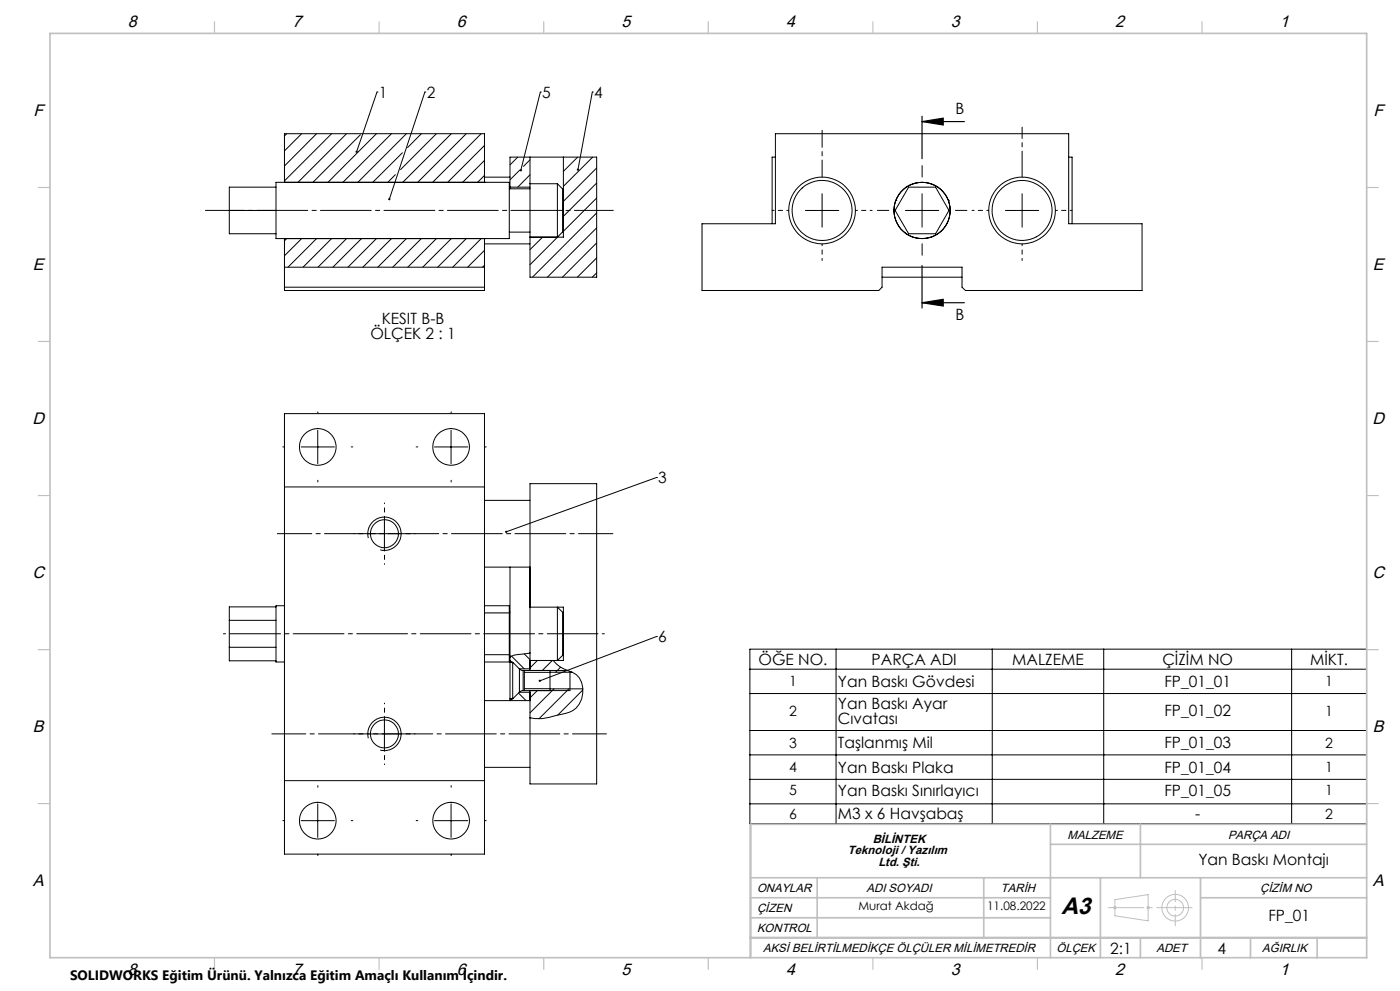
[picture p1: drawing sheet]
<svg xmlns="http://www.w3.org/2000/svg" width="420mm" height="297mm" viewBox="0 0 420 297" stroke-linecap="round" stroke-linejoin="round" font-family="sans-serif">
<g fill="none" stroke="#000" stroke-width=".3">
<path d="M113.1 27.6l-6.1 17.9M113.1 27.6h.1M127.5 27.6l-10.7 32.1M127.5 27.6h.1M162.1 27.6l-5.9 23.4M162.1 27.6h.1M177.7 27.6l-4.3 23.2M177.7 27.6h.1M82.8 54.6h70v16.9h-70zM82.8 56.1h-14v14h14M85.3 54.6h.1M85.3 54.6v-14.5h60v14.5"/>
<path d="M86 40.1l-.7 .6M90.5 40.1l-5.2 5.1M95 40.1l-9.7 9.6M99.5 40.1l-14.2 14.1M104 40.1l-14.6 14.5M107.4 45.6l-9 9M108.1 40.4l-14.2 14.2M112.9 40.1l-5.4 5.4M117.4 40.1l-14.5 14.5M118.6 52.3l-2.3 2.3M120.7 45.8l-8.9 8.8M121.9 40.1l-14.5 14.5"/>
<path d="M126.4 40.1l-4.1 4.1M130.9 40.1l-10.7 10.7M135.4 40.1l-14.6 14.5M139.9 40.1l-14.6 14.5M144.4 40.1l-14.6 14.5M145.3 54.6h.1M145.3 48.1l-6.5 6.5M145.3 43.6l-11 11M145.3 52.6l-2 2M145.3 53.1h7.7M152.8 56.6h6.2M153 56.1v.5"/>
<path d="M153 56.1v-9h26v36h-20v-12M153 56.1h6M155.3 47.1l-2.3 2.3M155.9 51l-2.9 2.9M159 55.1v16M159 47.9l-1.9 1.9M159 52.4l-3.7 3.7M159 55.1h8.2M159 47.1v8M167.2 55.1v16M167.2 55.1l1.6 1.6v12.8l-9.8 9.8M169 47.1v24h-10"/>
<path d="M173.3 47.1l-4.3 4.3M177.8 47.1l-8.8 8.7M179 59.3l-10 10M179 54.9l-10 9.9M179 50.3l-10 10.1M232.6 47.1h-1v20M232.6 40.1h88v27h22v20h-53l-1-1v-6h-24v6l-1 1h-53v-20h22zM246.6 58.1v10M272.6 56.1h8.1l4 7-4 7h-8.1l-4.1-7zM276.6 58.1v10M306.6 58.1v10M320.6 47.1h1v20"/>
<path d="M68.8 63.1h14M85.3 71.5h.1M85.3 71.5v15.6h60v-15.6M86 71.5l-.7 .7M90.5 71.5l-5.2 5.2M95 71.5l-8.6 8.6M99.5 71.5l-8.6 8.6M104 71.5l-8.6 8.6M108.4 71.5l-8.5 8.6M112.9 71.5l-8.5 8.6M117.4 71.5l-8.5 8.6M121.9 71.5l-8.6 8.6"/>
<path d="M126.4 71.5l-8.6 8.6M130.9 71.5l-8.6 8.6M135.4 71.5l-8.6 8.6M139.9 71.5l-8.6 8.6M144.4 71.5l-8.6 8.6M145.3 71.5h.1M145.3 75l-5 5.1M145.3 79.5l-.5 .6M145.3 73.1h13.7M152.8 69.6h6.2M162.8 71.1l-3.8 3.7M168.8 63.1h.2"/>
<path d="M179 77.3l-5.8 5.8M179 72.8l-10.3 10.3M179 68.3l-14.8 14.8M179 63.8l-19.3 19.3M241.6 63.1h10M268.6 60.4h.1M268.7 60.1h.1M271.6 63.1h10M284.5 60.1h.1M284.6 60.4h.1M301.6 63.1h10M85.3 80.1h60"/>
<path d="M85.3 86.1h60M179 81.8l-1.3 1.3M264.6 83.1h24M85.3 124h60v132h-60zM90.3 133.9h10M95.3 129v10M130.3 133.9h10M135.3 129v10M85.3 145.9h60M110.3 159.9h10M115.3 155v10M145.3 150h13.7"/>
<path d="M196.9 143.1l-45 16.3M196.9 143.1h.1M110.5 161.3a5 5 0 0 1 4.4-6.3 5 5 0 0 1 5.4 5.4 5 5 0 0 1-6.2 4.4M145.3 170h13.7M153 170v27.9M68.8 185.9h14M68.8 194h14M82.8 181.9h-14v16.1h14M85.3 181.5h-2.5v16.9h2.5M145.3 181.5h7.5v16.9h-7.5M145.3 196.2h7.5M145.3 183.7h7.5"/>
<path d="M152.8 183.4h.2M152.8 196.5h.2M153 197.9v.6M153 198.5v10.9M153 198.5h.8M153 197.9l.5 .6M153.5 196.6l3.8 3.8M153.8 198.5v10.9M153.8 198.5l2 2M157.3 196l1.7 1.7M159 195.7l-2.6 .4a5.3 5.3 0 0 0-3.4 .9M159 182h10v15.9h-10"/>
<path d="M161.2 197.9l-2.2 2.3M165.7 197.9l-3 3M165.9 197.9a10.3 10.3 0 0 0 5.8 3.6 6.3 6.3 0 0 1 2.8 7.9 6.8 6.8 0 0 1-6.3 4.7 25.2 25.2 0 0 1-7.7 1.3l-1.5-.3M167.2 182l1.6 1.5v12.9l-1.6 1.5zM168.2 200l-1.5 1.5M196.9 190.8l-34.9 13.2M196.9 190.8h.1M225 194.6h185v52.3h-185zM250.8 194.6v52.3M297.7 194.6v52.3M331.1 194.6v52.3M387.5 194.6v52.3"/>
<path d="M110.3 220h10M115.3 214.9v10.1M145.3 210h13.7M153 209.4v.6l.5-.6M153 209.4h.8M153.1 209.8l.2 .2M155.5 207.7l2.3 2.3M155.8 207.5h3.2M155.8 200.4h3.2M155.8 200.5l1.2 .4M155.8 200.5v6.9M155.8 207.4l-2 2"/>
<path d="M157 207l-1.2 .4M157 200.9v6.1M157 200.9h13.4M157.3 206.4h7.7M157.3 201.5h7.7M157.3 200.9v6.1M159 200.9v-55.9h20v89.9h-20v-27.9M161.2 207l-2.2 2.2M165 200.9v6.1M165 206.4h9.9M165 201.5h6.7M166.2 206.4l-7.2 7.2"/>
<path d="M170.7 206.4l-9 9M171 201.2v5.8h-14M171.3 201.3l-.1 .2M174.9 206.8l-7.6 7.5M225 200.6h185M225 207.9h185M225 218.9h185M85.3 234h60M110.5 221.3a5 5 0 0 1 4.4-6.3 5 5 0 0 1 5.4 5.4 5 5 0 0 1-6.2 4.4M145.3 230h13.7M225 226.2h185M225 233.6h185"/>
<path d="M90.3 246h10M95.3 240.9v10.1M130.3 246h10M135.3 240.9v10.1M225 240.9h185"/>
<circle cx="246.6" cy="63.1" r="10"/>
<circle cx="246.6" cy="63.1" r="9"/>
<circle cx="276.6" cy="63.1" r="8.4"/>
<circle cx="306.6" cy="63.1" r="9"/>
<circle cx="306.6" cy="63.1" r="10"/>
<circle cx="95.3" cy="133.9" r="5.5"/>
<circle cx="135.3" cy="133.9" r="5.5"/>
<circle cx="115.3" cy="160" r="4.2"/>
<circle cx="115.3" cy="220" r="4.2"/>
<circle cx="95.3" cy="246" r="5.5"/>
<circle cx="135.3" cy="246" r="5.5"/>
</g>
<path d="M276.6 36.4l6.4-1v2.1zM276.6 36.4h12.7M276.6 34.9v12.7M276.6 79.6v12.7M276.6 90.7l6.4-1v2zM276.6 90.7h12.7" fill="none" stroke="#000" stroke-width=".35"/>
<g fill="none" stroke="#c0c0c0" stroke-width=".3">
<path d="M333.9 272h1.1M334.1 271.7l.7 .7M334.5 269.6l10-1.5v7.9l-10-1.5zM334.8 271.7l-.7 .7M344 272h.9M344.1 271.7l.7 .7M344.8 271.7l-.7 .7"/>
<circle cx="352.6" cy="272.1" r="4"/>
<circle cx="352.6" cy="272" r="2.5"/>
</g>
<path d="M110.3 159.9h-4.1M115.3 154.9v-4.2M120.3 159.9h4.3M115.3 164.9v4.2M110.3 219.9h-4.1M115.3 214.9v-4.2M120.3 219.9h4.3M115.3 224.9v4.2" fill="none" stroke="#000" stroke-width=".3" stroke-dasharray="15.2 1.3 1.3 1.3" stroke-dashoffset="15"/>
<g fill="none" stroke="#000" stroke-width=".3" stroke-dasharray="15.2 1.3 1.3 1.3">
<path d="M276.6 53.1v-3.5M266.6 63.1h-3.4M276.6 73.1v3.4M286.6 63.1h3.5M85.3 133.9h-.5M95.3 123.9v-.5M105.3 133.9h.5M125.3 133.9h-.5M135.3 123.9v-.5M145.3 133.9h.5M95.3 143.9v.5M135.3 143.9v.5"/>
<path d="M95.3 235.9v-.5M135.3 235.9v-.5M85.3 245.9h-.5M95.3 255.9v.5M105.3 245.9h.5M125.3 245.9h-.5M135.3 255.9v.5M145.3 245.9h.5"/>
</g>
<path d="M246.6 53.1v-14" fill="none" stroke="#000" stroke-width=".3" stroke-dasharray="15.2 1.3 1.3 1.3" stroke-dashoffset="10.1"/>
<path d="M236.6 63.1h-5M246.6 73.1v5M256.6 63.1h5M296.6 63.1h-5M306.6 73.1v5M316.6 63.1h5" fill="none" stroke="#000" stroke-width=".3" stroke-dasharray="15.2 1.3 1.3 1.3" stroke-dashoffset="14.6"/>
<path d="M306.6 53.1v-15" fill="none" stroke="#000" stroke-width=".3" stroke-dasharray="15.2 1.3 1.3 1.3" stroke-dashoffset="7.5"/>
<path d="M184 63.1h-122.4" fill="none" stroke="#000" stroke-width=".3" stroke-dasharray="15.2 1.3 1.3 1.3" stroke-dashoffset="3.6"/>
<path d="M67 189.9h114.3" fill="none" stroke="#000" stroke-width=".3" stroke-dasharray="15.2 1.3 1.3 1.3" stroke-dashoffset="-1.9"/>
<path d="M83.2 159.9h100.7" fill="none" stroke="#000" stroke-width=".3" stroke-dasharray="15.2 1.3 1.3 1.3" stroke-dashoffset="4.9"/>
<path d="M81.6 219.9h100.3" fill="none" stroke="#000" stroke-width=".3" stroke-dasharray="15.2 1.3 1.3 1.3" stroke-dashoffset="5.1"/>
<path d="M332.5 272h25.1" fill="none" stroke="#c0c0c0" stroke-width=".3" stroke-dasharray="15.2 1.3 1.3 1.3" stroke-dashoffset="4.6"/>
<path d="M352.6 266.9v10.6" fill="none" stroke="#c0c0c0" stroke-width=".3" stroke-dasharray="15.2 1.3 1.3 1.3" stroke-dashoffset="11.9"/>
<g fill="none" stroke="#c0c0c0" stroke-width=".35">
<path d="M64.3 6.5v3.5M113.7 6.5v3.5M163.1 6.5v3.5M212.5 6.5v3.5M261.9 6.5v3.5M311.2 6.5v3.5M360.6 6.5v3.5M11.5 56.2h3.5M410 56.2h3.5M11.5 102.3h3.5M410 102.3h3.5M11.5 148.5h3.5"/>
<path d="M410 148.5h3.5M11.5 194.7h3.5M410 194.7h3.5M11.5 240.8h3.5M410 240.8h3.5M64.3 287v3.5M113.7 287v3.5M163.1 287v3.5M212.5 287v3.5M261.9 287v3.5M311.2 287v3.5M360.6 287v3.5"/>
</g>
<g fill="none" stroke="#c0c0c0" stroke-width=".5">
<path d="M15 10h395v277h-395zM225.1 247h184.9M315.1 247v40M315.1 253h94.9M342.1 247v16.1M225.1 269.1h90M225.1 263.1h184.9M225.1 275.1h90M245.1 263.1v18M295.1 263.1v18M330.1 263.1v23.9M360.2 263.1v23.9"/>
<path d="M360.2 269.1h49.8M342.1 281.1v5.9M375.1 281.1v5.9M395.1 281.1v6"/>
</g>
<path d="M225.1 247v40M225.1 281.1h184.9" fill="none" stroke="#c0c0c0" stroke-width=".7"/>
<g fill="#000">
<path d="M276.6 36.4l6.4-1v2.1zM276.6 90.7l6.4-1v2z"/>
<path d="M106.8 45.2l-.2 .4 .3 .2 .1-.3-.1 .3a.33 .33 0 0 0 .4-.4 .33 .33 0 0 0-.5-.2zM116.6 59.4l-.1 .4 .2 .2 .1-.3-.1 .3a.33 .33 0 0 0 .4-.3 .33 .33 0 0 0-.5-.3zM173.2 50.6l-.2 .3 .3 .3 .1-.4-.1 .4a.34 .34 0 0 0 .4-.4 .34 .34 0 0 0-.5-.2zM156.1 50.8l-.2 .3 .3 .3v-.4v.4a.34 .34 0 0 0 .4-.4 .34 .34 0 0 0-.5-.2z"/>
<path d="M161.7 203.8l-.1 .3 .4-.1-.4 .1a.34 .34 0 0 0 .5 .2 .34 .34 0 0 0 .1-.5 .34 .34 0 0 0-.5 0zM151.6 159.2v.3l.3-.1-.3 .1a.34 .34 0 0 0 .5 .2 .34 .34 0 0 0 0-.6 .34 .34 0 0 0-.5 .1z"/>
</g>
<text font-size="7.1" x="318.4" y="273.9">A3</text>
<g font-size="5">
<text x="38.3" y="8.1">8</text>
<text x="87.7" y="8.1">7</text>
<text x="137.1" y="8.1">6</text>
<text x="186.5" y="8.1">5</text>
<text x="235.8" y="8.1">4</text>
<text x="285.2" y="8.1">3</text>
<text x="334.6" y="8.1">2</text>
<text x="384" y="8.1">1</text>
<text x="10" y="34.7">F</text>
<text x="412" y="34.7">F</text>
<text x="9.9" y="80.9">E</text>
<text x="411.9" y="80.9">E</text>
<text x="9.8" y="127">D</text>
<text x="411.8" y="127">D</text>
<text x="9.8" y="173.2">C</text>
<text x="411.8" y="173.2">C</text>
<text x="9.9" y="219.4">B</text>
<text x="411.9" y="219.4">B</text>
<text x="9.9" y="265.5">A</text>
<text x="411.9" y="265.5">A</text>
<text x="38.3" y="292.1">8</text>
<text x="87.7" y="292.1">7</text>
<text x="137.1" y="292.1">6</text>
<text x="186.5" y="292.1">5</text>
<text x="235.8" y="292.1">4</text>
<text x="285.2" y="292.1">3</text>
<text x="334.6" y="292.1">2</text>
<text x="384" y="292.1">1</text>
</g>
<g font-size="4.7">
<text x="113.6" y="29.3">1</text>
<text x="128" y="29.3">2</text>
<text x="162.6" y="29.3">5</text>
<text x="178.3" y="29.3">4</text>
<text x="286.7" y="34.3">B</text>
<text x="111.1" y="101.5">ÖLÇEK 2 : 1</text>
<text x="114.5" y="97">KESIT B-B</text>
<text x="286.7" y="96.1">B</text>
<text x="197.4" y="144.8">3</text>
<text x="197.4" y="192.5">6</text>
<text x="227.6" y="199.2">ÖĞE NO.</text>
<text x="261.5" y="199.2">PARÇA ADI</text>
<text x="303.7" y="199.2">MALZEME</text>
<text x="348.7" y="199.2">ÇİZİM NO</text>
<text x="393" y="199.2">MİKT.</text>
<text x="251.4" y="205.9">Yan Baskı Gövdesi</text>
<text x="349.3" y="205.9">FP_01_01</text>
<text x="251.4" y="212.4">Yan Baskı Ayar</text>
<text x="349.3" y="214.6">FP_01_02</text>
<text x="251.4" y="216.9">Cıvatası</text>
<text x="251.4" y="224.2">Taşlanmış Mil</text>
<text x="349.3" y="224.2">FP_01_03</text>
<text x="251.4" y="231.6">Yan Baskı Plaka</text>
<text x="349.3" y="231.6">FP_01_04</text>
<text x="251.4" y="238.5">Yan Baskı Sınırlayıcı</text>
<text x="349.3" y="238.5">FP_01_05</text>
<text x="251.4" y="245.5">M3 x 6 Havşabaş</text>
<text x="358.5" y="245.5">-</text>
<text x="359.5" y="259.1">Yan Baskı Montajı</text>
<text x="380.5" y="276.1">FP_01</text>
<text x="333.1" y="285.9">2:1</text>
<text x="365.3" y="285.9">4</text>
</g>
<g font-size="4.2">
<text x="236.7" y="205.7">1</text>
<text x="397.6" y="205.7">1</text>
<text x="236.7" y="214.5">2</text>
<text x="397.6" y="214.5">1</text>
<text x="236.7" y="224.1">3</text>
<text x="397.6" y="224.1">2</text>
<text x="236.7" y="231.4">4</text>
<text x="397.6" y="231.4">1</text>
<text x="236.7" y="238.3">5</text>
<text x="397.6" y="238.3">1</text>
<text x="236.7" y="245.4">6</text>
<text x="397.6" y="245.4">2</text>
</g>
<text font-size="4.1" x="21" y="293.7">SOLIDWORKS Eğitim Ürünü. Yalnızca Eğitim Amaçlı Kullanım İçindir.</text>
<g font-size="3.6">
<text x="320.3" y="251.6">MALZEME</text>
<text x="368.4" y="251.6">PARÇA ADI</text>
<text x="254.4" y="256.1">Teknoloji / Yazılım</text>
<text x="261.8" y="252.6">BİLİNTEK</text>
<text x="263.5" y="259.6">Ltd. Şti.</text>
<text x="227.1" y="267.4">ONAYLAR</text>
<text x="260" y="267.4">ADI SOYADI</text>
<text x="300.3" y="267.4">TARİH</text>
<text x="378.1" y="267.4">ÇİZİM NO</text>
<text x="227.1" y="273.4">ÇİZEN</text>
<text x="227.1" y="279.4">KONTROL</text>
<text x="228.9" y="285.3">AKSİ BELİRTİLMEDİKÇE ÖLÇÜLER MİLİMETREDİR</text>
<text x="317" y="285.3">ÖLÇEK</text>
<text x="346.9" y="285.3">ADET</text>
<text x="378.7" y="285.3">AĞIRLIK</text>
</g>
<g font-size="3.5">
<text x="257.5" y="272.6">Murat Akdağ</text>
<text x="296.1" y="272.6">11.08.2022</text>
</g>
</svg>
